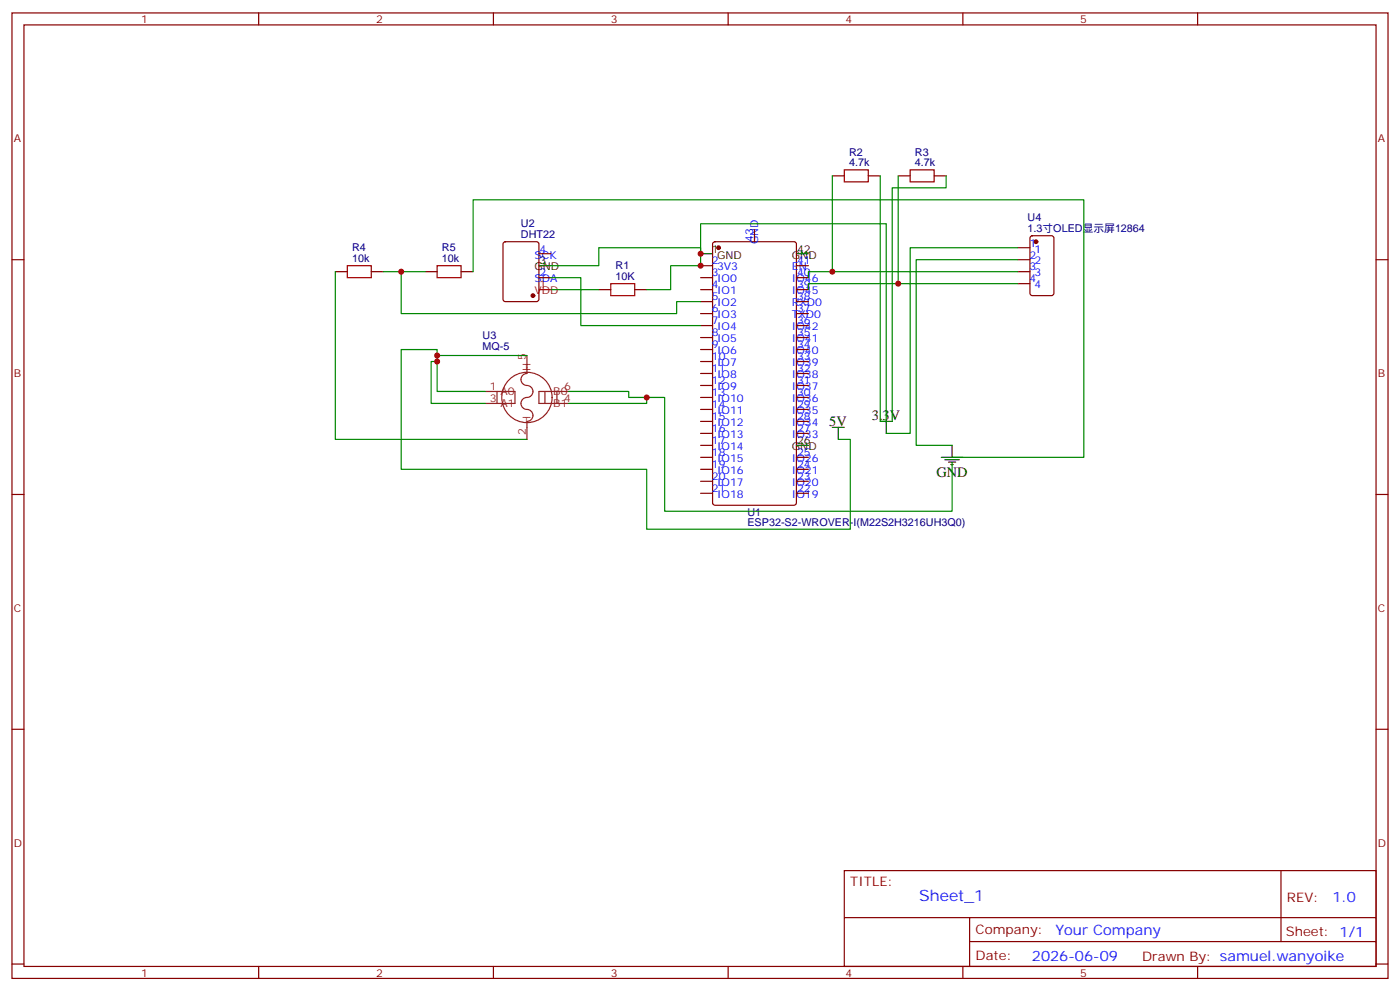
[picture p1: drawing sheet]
<svg xmlns="http://www.w3.org/2000/svg" width="412mm" height="292mm" viewBox="0 0 412 292" stroke-linecap="round" stroke-linejoin="round" font-family="sans-serif">
<g fill="none" stroke="#870000" stroke-width=".35">
<path d="M3.5 3.8h405.4v284.3h-405.4zM7.1 7.3h398.2v277.3h-398.2zM76.2 3.8v3.5M145.3 3.8v3.5M214.5 3.8v3.5M283.6 3.8v3.5M352.8 3.8v3.5M245.2 51.8h3.5M255.8 51.8h3.5M264.6 51.8h3.5M275.2 51.8h3.5M3.5 76.5h3.6"/>
<path d="M148.4 71.4l.5-.2h9.1l.7 .4v16.5l-.4 .7h-9.4l-.7-.4v-16.5zM158.7 74.7h3.6M206.4 78.2h3.5M210.1 71.4l.5-.2h23.3l.6 .4 .1 76.5-.5 .6-23.5 .1-.6-.5-.1-76.4zM222.2 67.7v3.5M234.6 78.2h3.5M299.9 76.5h3.5M299.9 73h3.5M303.6 69.6l.5-.2h5.6l.7 .5v16.5l-.4 .6-5.9 .1-.7-.5v-16.5zM405.3 76.5h3.6M98.8 80h3.5M109.4 80h3.5"/>
<path d="M125.2 80h3.6M135.8 80h3.5M158.7 81.8h3.6M176.4 85.3h3.5M187 85.3h3.5M206.4 81.8h3.5M206.4 85.3h3.5M206.4 88.8h3.5M206.4 92.4h3.5M206.4 95.9h3.5M206.4 99.4h3.5M234.6 81.8h3.5"/>
<path d="M234.6 85.3h3.5M234.6 88.8h3.5M234.6 92.4h3.5M234.6 95.9h3.5M234.6 99.4h3.5M299.9 80h3.5M299.9 83.5h3.5M206.4 102.9h3.5M206.4 106.5h3.5M206.4 110h3.5M206.4 113.5h3.5M206.4 117.1h3.5"/>
<path d="M234.6 102.9h3.5M234.6 106.5h3.5M234.6 110h3.5M234.6 113.5h3.5M234.6 117.1h3.5M206.4 120.6h3.5M206.4 124.1h3.5M206.4 127.6h3.5M206.4 131.2h3.5M206.4 134.7h3.5M206.4 138.2h3.5M234.6 120.6h3.5"/>
<path d="M234.6 124.1h3.5M234.6 127.6h3.5M234.6 134.7h3.5M234.6 138.2h3.5M3.5 145.6h3.6M206.4 141.7h3.5M206.4 145.3h3.5M234.6 141.7h3.5M234.6 145.3h3.5M405.3 145.6h3.6M3.5 214.8h3.6M405.3 214.8h3.6"/>
<path d="M248.7 256.4h156.6v28.2h-156.6zM377.3 256.4v20.9M248.7 270.2h156.5M285.6 277.3h119.6M285.6 270.2v14.2M3.5 283.9h3.6M76.2 284.6v3.5M145.3 284.6v3.5M214.5 284.6v3.5M283.6 284.6v3.5M352.8 284.6v3.5M405.3 283.9h3.6"/>
</g>
<g fill="#870000" stroke="#870000" stroke-width=".35">
<circle cx="211.7" cy="73" r=".53"/>
<circle cx="157" cy="87.1" r=".53"/>
<circle cx="305.2" cy="71.2" r=".53"/>
</g>
<g fill="none" stroke="#000" stroke-width=".35">
<path d="M158.7 78.2h3.6M206.4 74.7h3.5M234.6 74.7h3.5M234.6 131.2h3.5M245.2 125.9h3.5M246.9 125.9v3.5M259.3 124.1h3.5M261.1 124.1v3.5M277.3 134.7h6.3M278.3 135.4h4.3M279.4 136.1h2.1M280.1 136.8h.7"/>
<path d="M280.5 131.2v3.5"/>
</g>
<path d="M158.7 85.3h3.6" fill="none" stroke="#f00" stroke-width=".35"/>
<g fill="none" stroke="#008700" stroke-width=".35">
<path d="M245.2 51.8v28.2M259.3 51.8v72.3h1.8v-58.2h-54.7v12.3h-8.8v7.1h-7.1M264.6 51.8v31.7M278.7 51.8v3.5h-15.9v68.8M206.4 74.7v-1.7h-30v5.2h-14.1M299.9 73h-31.8v54.6h-7M299.9 76.5h-30v54.7h10.6M98.8 80v49.4h56.4M112.9 80h12.3M118.2 80v12.4h81.1v-3.6h7.1M139.3 80v-21.2h180v75.9h-38.8M162.3 81.8h8.8v14.1h35.3"/>
<path d="M162.3 85.3h14.1M299.9 80h-61.8v1.8M299.9 83.5h-61.8v1.8M128.8 104.7v-1.8h-10.6v35.3h72.3v17.7h60v-26.5h-3.6M142.9 115.3h-14.1v-8.8h-1.8v12.3h15.9M155.2 104.7h-26.4v1.8M167.6 115.3h17.6v1.8h5.3v1.7h-22.9M190.5 117.1h5.3v33.5h84.7v-14.1"/>
</g>
<path d="M248.7 50h7.1v3.6h-7.1zM268.1 50h7.1v3.6h-7.1zM102.3 78.2h7.1v3.6h-7.1zM128.8 78.2h7v3.6h-7zM179.9 83.5h7.1v3.6h-7.1z" fill="none" stroke="#a10000" stroke-width=".35"/>
<g fill="none" stroke="#8c2424" stroke-width=".35">
<path d="M142.9 115.3h8.8v3.5h-8.8M146.4 115.3v3.5M155.2 104.7v5.3a1.82 1.82 0 0 0-1.7 2.1 1.82 1.82 0 0 0 2.2 1.5 1.83 1.83 0 0 1 1.2 2.2 1.83 1.83 0 0 1-2.1 1.3 1.83 1.83 0 0 0-1.3 2.2 1.83 1.83 0 0 0 2.2 1.3 1.76 1.76 0 0 1 1.3 2 1.76 1.76 0 0 1-1.8 1.5v5.3M160.5 115.3v3.5M164 115.3v3.5M167.6 115.3h-8.9v3.5h8.9"/>
<circle cx="155.2" cy="117.1" r="7.4"/>
</g>
<g fill="#c00">
<circle cx="245.2" cy="80" r=".88"/>
<circle cx="128.8" cy="106.5" r=".88"/>
<circle cx="128.8" cy="104.7" r=".88"/>
<circle cx="190.5" cy="117.1" r=".88"/>
<circle cx="118.2" cy="80" r=".88"/>
<circle cx="206.4" cy="74.7" r=".88"/>
<circle cx="206.4" cy="78.2" r=".88"/>
<circle cx="264.6" cy="83.5" r=".88"/>
</g>
<text font-size="4.6" fill="#00f" x="270.8" y="265.4">Sheet_1</text>
<g font-size="4.2">
<text x="244.3" y="125.5">5V</text>
<text x="256.8" y="123.8">3.3V</text>
<text x="275.9" y="140.3">GND</text>
</g>
<g font-size="4.2" fill="#00f">
<text x="392.5" y="265.7">1.0</text>
<text x="310.9" y="275.2">Your Company</text>
<text x="304" y="283">2026-06-09</text>
</g>
<g font-size="3.9" fill="#800">
<text x="250.5" y="261">TITLE:</text>
<text x="379.1" y="265.7">REV:</text>
<text x="287.4" y="275.2">Company:</text>
<text x="378.7" y="275.8">Sheet: 1/1</text>
<text x="287.4" y="282.9">Date:</text>
<text x="336.4" y="282.9">Drawn By: samuel.wanyoike</text>
</g>
<g font-size="3.2" fill="#800">
<text x="41.6" y="6.8">1</text>
<text x="110.8" y="6.8">2</text>
<text x="179.9" y="6.8">3</text>
<text x="249.1" y="6.8">4</text>
<text x="318.2" y="6.8">5</text>
<text x="4.1" y="41.9">A</text>
<text x="405.9" y="41.9">A</text>
<text x="4.1" y="111.1">B</text>
<text x="405.9" y="111.1">B</text>
<text x="4.1" y="180.2">C</text>
<text x="405.9" y="180.2">C</text>
<text x="4.1" y="249.3">D</text>
<text x="405.9" y="249.3">D</text>
<text x="41.6" y="287.6">1</text>
<text x="110.8" y="287.6">2</text>
<text x="179.9" y="287.6">3</text>
<text x="249.1" y="287.6">4</text>
<text x="318.2" y="287.6">5</text>
</g>
<g font-size="3.2" fill="#000080">
<text x="250.1" y="45.8">R2</text>
<text x="269.5" y="45.8">R3</text>
<text x="250.1" y="49">4.7k</text>
<text x="269.5" y="49">4.7k</text>
<text x="302.7" y="65.2">U4</text>
<text x="153.5" y="70.1">DHT22</text>
<text x="153.5" y="67">U2</text>
<text x="302.7" y="68.4">1.3寸OLED显示屏12864</text>
<text x="103.7" y="77.2">10k</text>
<text x="103.7" y="74">R4</text>
<text x="130.2" y="77.2">10k</text>
<text x="130.2" y="74">R5</text>
<text x="181.3" y="82.5">10K</text>
<text x="181.3" y="79.3">R1</text>
<text x="142.2" y="99.8">U3</text>
<text x="142.2" y="102.9">MQ-5</text>
<text x="220.2" y="155">ESP32-S2-WROVER-I(M22S2H3216UH3Q0)</text>
<text x="220.2" y="151.8">U1</text>
</g>
<g font-size="3.2" fill="#00f">
<text x="221.9" y="71.2" transform="rotate(-90 221.9 71.2)">43</text>
<text x="223.3" y="71.9" transform="rotate(-90 223.3 71.9)">GND</text>
<text x="157.4" y="76.1">SCK</text>
<text x="158.9" y="74.4">4</text>
<text x="209.7" y="77.9">2</text>
<text x="234.8" y="77.9">41</text>
<text x="303.2" y="72.6">1</text>
<text x="303.2" y="76.1">2</text>
<text x="304.7" y="74.4">1</text>
<text x="304.7" y="77.9">2</text>
<text x="157.4" y="83.2">SDA</text>
<text x="158.9" y="81.4">2</text>
<text x="209.7" y="81.4">3</text>
<text x="211.2" y="79.7">3V3</text>
<text x="211.2" y="83.2">IO0</text>
<text x="233.3" y="83.2">IO46</text>
<text x="233.3" y="79.7">EN</text>
<text x="234.8" y="81.4">40</text>
<text x="303.2" y="79.7">3</text>
<text x="303.2" y="83.2">4</text>
<text x="304.7" y="81.4">3</text>
<text x="209.7" y="84.9">4</text>
<text x="209.7" y="88.5">5</text>
<text x="211.2" y="86.7">IO1</text>
<text x="233.3" y="86.7">IO45</text>
<text x="234.8" y="88.5">38</text>
<text x="234.8" y="84.9">39</text>
<text x="304.7" y="84.9">4</text>
<text x="209.7" y="92">6</text>
<text x="209.7" y="95.5">7</text>
<text x="211.2" y="90.2">IO2</text>
<text x="211.2" y="93.8">IO3</text>
<text x="233.3" y="93.8">TXD0</text>
<text x="233.3" y="90.2">RXD0</text>
<text x="234.8" y="95.5">36</text>
<text x="234.8" y="92">37</text>
<text x="209.7" y="99.1">8</text>
<text x="211.2" y="97.3">IO4</text>
<text x="211.2" y="100.8">IO5</text>
<text x="233.3" y="100.8">IO41</text>
<text x="233.3" y="97.3">IO42</text>
<text x="234.8" y="99.1">35</text>
<text x="209.7" y="102.6">9</text>
<text x="209.7" y="106.1">10</text>
<text x="211.2" y="104.4">IO6</text>
<text x="211.2" y="107.9">IO7</text>
<text x="233.3" y="107.9">IO39</text>
<text x="233.3" y="104.4">IO40</text>
<text x="234.8" y="106.1">33</text>
<text x="234.8" y="102.6">34</text>
<text x="209.7" y="109.6">11</text>
<text x="209.7" y="113.2">12</text>
<text x="211.2" y="111.4">IO8</text>
<text x="233.3" y="111.4">IO38</text>
<text x="234.8" y="113.2">31</text>
<text x="234.8" y="109.6">32</text>
<text x="209.7" y="116.7">13</text>
<text x="211.2" y="114.9">IO9</text>
<text x="211.2" y="118.5">IO10</text>
<text x="233.3" y="118.5">IO36</text>
<text x="233.3" y="114.9">IO37</text>
<text x="234.8" y="116.7">30</text>
<text x="209.7" y="120.2">14</text>
<text x="209.7" y="123.8">15</text>
<text x="211.2" y="122">IO11</text>
<text x="211.2" y="125.5">IO12</text>
<text x="233.3" y="125.5">IO34</text>
<text x="233.3" y="122">IO35</text>
<text x="234.8" y="123.8">28</text>
<text x="234.8" y="120.2">29</text>
<text x="209.7" y="127.3">16</text>
<text x="209.7" y="130.8">17</text>
<text x="211.2" y="129">IO13</text>
<text x="233.3" y="129">IO33</text>
<text x="234.8" y="127.3">27</text>
<text x="209.7" y="134.3">18</text>
<text x="209.7" y="137.9">19</text>
<text x="211.2" y="132.6">IO14</text>
<text x="211.2" y="136.1">IO15</text>
<text x="233.3" y="136.1">IO26</text>
<text x="234.8" y="137.9">24</text>
<text x="234.8" y="134.3">25</text>
<text x="209.7" y="141.4">20</text>
<text x="211.2" y="139.6">IO16</text>
<text x="211.2" y="143.2">IO17</text>
<text x="233.3" y="143.2">IO20</text>
<text x="233.3" y="139.6">IO21</text>
<text x="234.8" y="141.4">23</text>
<text x="209.7" y="144.9">21</text>
<text x="211.2" y="146.7">IO18</text>
<text x="233.3" y="146.7">IO19</text>
<text x="234.8" y="144.9">22</text>
</g>
<g font-size="3.2">
<text x="158.9" y="77.9">3</text>
<text x="209.7" y="74.4">1</text>
<text x="211.2" y="76.1">GND</text>
<text x="233.3" y="76.1">GND</text>
<text x="234.8" y="74.4">42</text>
<text x="157.4" y="79.7">GND</text>
<text x="234.8" y="130.8">26</text>
<text x="233.3" y="132.6">GND</text>
</g>
<g font-size="3.2" fill="#f00">
<text x="157.4" y="86.7">VDD</text>
<text x="158.9" y="84.9">1</text>
</g>
<g font-size="3.2" fill="#8d2323">
<text x="154.9" y="106.1" transform="rotate(-90 154.9 106.1)">5</text>
<text x="156.3" y="109.3" transform="rotate(-90 156.3 109.3)">H</text>
<text x="144.3" y="114.9">1</text>
<text x="144.3" y="118.5">3</text>
<text x="147.5" y="116.3">A0</text>
<text x="147.5" y="119.9">A1</text>
<text x="163" y="116.3">B0</text>
<text x="163" y="119.9">B1</text>
<text x="166.2" y="114.9">6</text>
<text x="166.2" y="118.5">4</text>
<text x="156.3" y="124.8" transform="rotate(-90 156.3 124.8)">H</text>
<text x="154.9" y="128" transform="rotate(-90 154.9 128)">2</text>
</g>
</svg>
